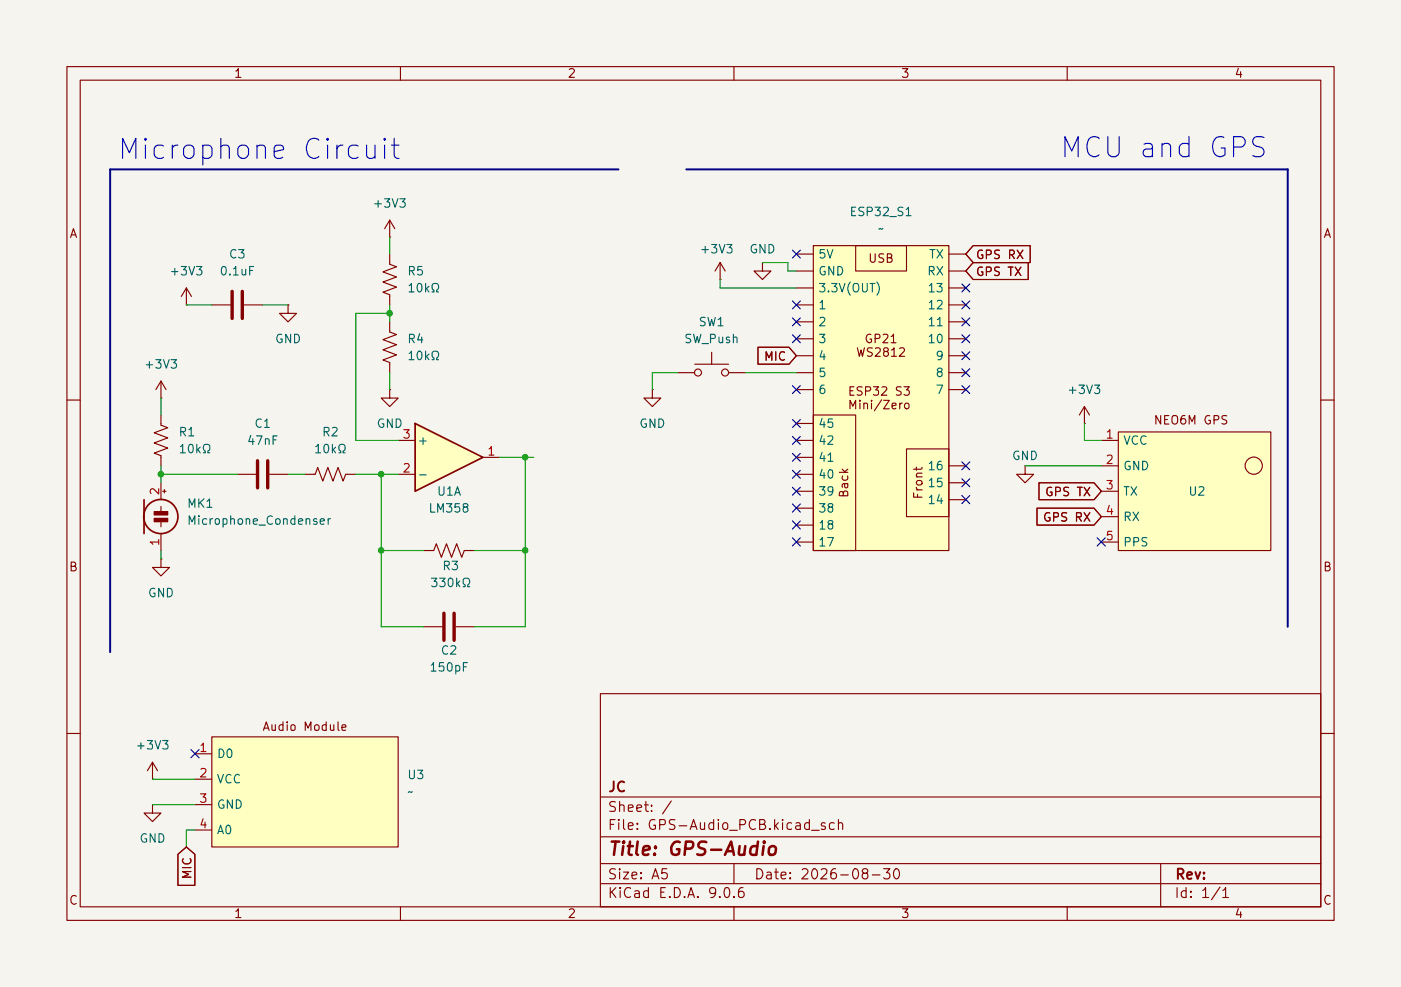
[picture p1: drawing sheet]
(kicad_sch
 (version 20250114)
 (generator "eeschema")
 (generator_version "9.0")
 (paper "A5")
 (title_block
  (title "GPS-Audio")
  (date "2026-08-30")
  (company "JC"))
 (lib_symbols
  (symbol "Amplifier_Operational:LM358"
   (pin_names
    (offset 0.127)) (exclude_from_sim no) (in_bom yes) (on_board yes)
   (property "Reference" "U" (at 0 5.08 0) (effects (font (size 1.27 1.27)) (justify left)))
   (property "Value" "LM358" (at 0 -5.08 0) (effects (font (size 1.27 1.27)) (justify left)))
   (property "Footprint" "" (at 0 0 0) (effects (font (size 1.27 1.27)) (hide yes)))
   (property "Datasheet" "http://www.ti.com/lit/ds/symlink/lm2904-n.pdf" (at 0 0 0) (effects (font (size 1.27 1.27)) (hide yes)))
   (property "Description" "Low-Power, Dual Operational Amplifiers, DIP-8/SOIC-8/TO-99-8" (at 0 0 0) (effects (font (size 1.27 1.27)) (hide yes)))
   (property "ki_locked" "" (at 0 0 0) (effects (font (size 1.27 1.27))))
   (symbol "LM358_1_1"
    (polyline (pts (xy -5.08 5.08) (xy 5.08 0) (xy -5.08 -5.08) (xy -5.08 5.08)) (stroke (width 0.254) (type default)) (fill (type background)))
    (pin input line (at -7.62 2.54 0) (length 2.54) (name "+" (effects (font (size 1.27 1.27)))) (number "3" (effects (font (size 1.27 1.27)))))
    (pin input line (at -7.62 -2.54 0) (length 2.54) (name "-" (effects (font (size 1.27 1.27)))) (number "2" (effects (font (size 1.27 1.27)))))
    (pin output line (at 7.62 0 180) (length 2.54) (name "~" (effects (font (size 1.27 1.27)))) (number "1" (effects (font (size 1.27 1.27))))))
   (symbol "LM358_2_1"
    (polyline (pts (xy -5.08 5.08) (xy 5.08 0) (xy -5.08 -5.08) (xy -5.08 5.08)) (stroke (width 0.254) (type default)) (fill (type background)))
    (pin input line (at -7.62 2.54 0) (length 2.54) (name "+" (effects (font (size 1.27 1.27)))) (number "5" (effects (font (size 1.27 1.27)))))
    (pin input line (at -7.62 -2.54 0) (length 2.54) (name "-" (effects (font (size 1.27 1.27)))) (number "6" (effects (font (size 1.27 1.27)))))
    (pin output line (at 7.62 0 180) (length 2.54) (name "~" (effects (font (size 1.27 1.27)))) (number "7" (effects (font (size 1.27 1.27))))))
   (symbol "LM358_3_1"
    (pin power_in line (at -2.54 7.62 270) (length 3.81) (name "V+" (effects (font (size 1.27 1.27)))) (number "8" (effects (font (size 1.27 1.27)))))
    (pin power_in line (at -2.54 -7.62 90) (length 3.81) (name "V-" (effects (font (size 1.27 1.27)))) (number "4" (effects (font (size 1.27 1.27))))))
   (embedded_fonts no))
  (symbol "Audio Module:Voice_Sensor_Module" (exclude_from_sim no) (in_bom yes) (on_board yes)
   (property "Reference" "U" (at 13.716 -8.128 0) (effects (font (size 1.27 1.27))))
   (property "Value" "" (at 0 0 0) (effects (font (size 1.27 1.27))))
   (property "Footprint" "" (at 0 0 0) (effects (font (size 1.27 1.27)) (hide yes)))
   (property "Datasheet" "" (at 0 0 0) (effects (font (size 1.27 1.27)) (hide yes)))
   (property "Description" "" (at 0 0 0) (effects (font (size 1.27 1.27)) (hide yes)))
   (symbol "Voice_Sensor_Module_0_1"
    (rectangle (start 0 0) (end 27.94 -16.51) (stroke (width 0) (type default)) (fill (type background))))
   (symbol "Voice_Sensor_Module_1_1"
    (text "Audio Module" (at 13.97 1.524 0) (effects (font (size 1.27 1.27))))
    (pin bidirectional line (at -2.54 -2.54 0) (length 2.54) (name "D0" (effects (font (size 1.27 1.27)))) (number "1" (effects (font (size 1.27 1.27)))))
    (pin power_in line (at -2.54 -6.35 0) (length 2.54) (name "VCC" (effects (font (size 1.27 1.27)))) (number "2" (effects (font (size 1.27 1.27)))))
    (pin power_in line (at -2.54 -10.16 0) (length 2.54) (name "GND" (effects (font (size 1.27 1.27)))) (number "3" (effects (font (size 1.27 1.27)))))
    (pin bidirectional line (at -2.54 -13.97 0) (length 2.54) (name "A0" (effects (font (size 1.27 1.27)))) (number "4" (effects (font (size 1.27 1.27))))))
   (embedded_fonts no))
  (symbol "Device:C"
   (pin_numbers (hide yes))
   (pin_names
    (offset 0.254)) (exclude_from_sim no) (in_bom yes) (on_board yes)
   (property "Reference" "C" (at 0.635 2.54 0) (effects (font (size 1.27 1.27)) (justify left)))
   (property "Value" "C" (at 0.635 -2.54 0) (effects (font (size 1.27 1.27)) (justify left)))
   (property "Footprint" "" (at 0.9652 -3.81 0) (effects (font (size 1.27 1.27)) (hide yes)))
   (property "Datasheet" "~" (at 0 0 0) (effects (font (size 1.27 1.27)) (hide yes)))
   (property "Description" "Unpolarized capacitor" (at 0 0 0) (effects (font (size 1.27 1.27)) (hide yes)))
   (symbol "C_0_1"
    (polyline (pts (xy -2.032 0.762) (xy 2.032 0.762)) (stroke (width 0.508) (type default)) (fill (type none)))
    (polyline (pts (xy -2.032 -0.762) (xy 2.032 -0.762)) (stroke (width 0.508) (type default)) (fill (type none))))
   (symbol "C_1_1"
    (pin passive line (at 0 3.81 270) (length 2.794) (name "~" (effects (font (size 1.27 1.27)))) (number "1" (effects (font (size 1.27 1.27)))))
    (pin passive line (at 0 -3.81 90) (length 2.794) (name "~" (effects (font (size 1.27 1.27)))) (number "2" (effects (font (size 1.27 1.27))))))
   (embedded_fonts no))
  (symbol "Device:Microphone_Condenser"
   (pin_names
    (offset 0.0254) (hide yes)) (exclude_from_sim no) (in_bom yes) (on_board yes)
   (property "Reference" "MK" (at -3.302 1.27 0) (effects (font (size 1.27 1.27)) (justify right)))
   (property "Value" "Microphone_Condenser" (at -3.302 -0.635 0) (effects (font (size 1.27 1.27)) (justify right)))
   (property "Footprint" "" (at 0 2.54 90) (effects (font (size 1.27 1.27)) (hide yes)))
   (property "Datasheet" "~" (at 0 2.54 90) (effects (font (size 1.27 1.27)) (hide yes)))
   (property "Description" "Condenser microphone" (at 0 0 0) (effects (font (size 1.27 1.27)) (hide yes)))
   (symbol "Microphone_Condenser_0_1"
    (polyline (pts (xy -2.54 2.54) (xy -2.54 -2.54)) (stroke (width 0.254) (type default)) (fill (type none)))
    (polyline (pts (xy 0 0.762) (xy 0 1.524)) (stroke (width 0) (type default)) (fill (type none)))
    (circle (center 0 0) (radius 2.54) (stroke (width 0.254) (type default)) (fill (type none)))
    (polyline (pts (xy 0 -0.762) (xy 0 -1.524)) (stroke (width 0) (type default)) (fill (type none)))
    (polyline (pts (xy 0.254 3.81) (xy 0.762 3.81)) (stroke (width 0) (type default)) (fill (type none)))
    (polyline (pts (xy 0.508 4.064) (xy 0.508 3.556)) (stroke (width 0) (type default)) (fill (type none)))
    (rectangle (start 1.016 0.762) (end -1.016 0.254) (stroke (width 0) (type default)) (fill (type outline)))
    (rectangle (start 1.016 -0.254) (end -1.016 -0.762) (stroke (width 0) (type default)) (fill (type outline))))
   (symbol "Microphone_Condenser_1_1"
    (pin passive line (at 0 5.08 270) (length 2.54) (name "+" (effects (font (size 1.27 1.27)))) (number "2" (effects (font (size 1.27 1.27)))))
    (pin passive line (at 0 -5.08 90) (length 2.54) (name "-" (effects (font (size 1.27 1.27)))) (number "1" (effects (font (size 1.27 1.27))))))
   (embedded_fonts no))
  (symbol "Device:R_US"
   (pin_numbers (hide yes))
   (pin_names
    (offset 0)) (exclude_from_sim no) (in_bom yes) (on_board yes)
   (property "Reference" "R" (at 2.54 0 90) (effects (font (size 1.27 1.27))))
   (property "Value" "R_US" (at -2.54 0 90) (effects (font (size 1.27 1.27))))
   (property "Footprint" "" (at 1.016 -0.254 90) (effects (font (size 1.27 1.27)) (hide yes)))
   (property "Datasheet" "~" (at 0 0 0) (effects (font (size 1.27 1.27)) (hide yes)))
   (property "Description" "Resistor, US symbol" (at 0 0 0) (effects (font (size 1.27 1.27)) (hide yes)))
   (symbol "R_US_0_1"
    (polyline (pts (xy 0 2.286) (xy 0 2.54)) (stroke (width 0) (type default)) (fill (type none)))
    (polyline (pts (xy 0 2.286) (xy 1.016 1.905) (xy 0 1.524) (xy -1.016 1.143) (xy 0 0.762)) (stroke (width 0) (type default)) (fill (type none)))
    (polyline (pts (xy 0 0.762) (xy 1.016 0.381) (xy 0 0) (xy -1.016 -0.381) (xy 0 -0.762)) (stroke (width 0) (type default)) (fill (type none)))
    (polyline (pts (xy 0 -0.762) (xy 1.016 -1.143) (xy 0 -1.524) (xy -1.016 -1.905) (xy 0 -2.286)) (stroke (width 0) (type default)) (fill (type none)))
    (polyline (pts (xy 0 -2.286) (xy 0 -2.54)) (stroke (width 0) (type default)) (fill (type none))))
   (symbol "R_US_1_1"
    (pin passive line (at 0 3.81 270) (length 1.27) (name "~" (effects (font (size 1.27 1.27)))) (number "1" (effects (font (size 1.27 1.27)))))
    (pin passive line (at 0 -3.81 90) (length 1.27) (name "~" (effects (font (size 1.27 1.27)))) (number "2" (effects (font (size 1.27 1.27))))))
   (embedded_fonts no))
  (symbol "NEO6M GPS:NEO6M_GPS" (exclude_from_sim no) (in_bom yes) (on_board yes)
   (property "Reference" "U" (at 11.43 -8.636 0) (effects (font (size 1.27 1.27))))
   (property "Value" "" (at 0 0 0) (effects (font (size 1.27 1.27))))
   (property "Footprint" "" (at 0 0 0) (effects (font (size 1.27 1.27)) (hide yes)))
   (property "Datasheet" "" (at 0 0 0) (effects (font (size 1.27 1.27)) (hide yes)))
   (property "Description" "" (at 0 0 0) (effects (font (size 1.27 1.27)) (hide yes)))
   (symbol "NEO6M_GPS_0_1"
    (rectangle (start 0 0) (end 22.86 -17.78) (stroke (width 0) (type default)) (fill (type background)))
    (circle (center 20.32 -5.08) (radius 1.27) (stroke (width 0) (type default)) (fill (type none))))
   (symbol "NEO6M_GPS_1_1"
    (text "NEO6M GPS" (at 10.922 1.778 0) (effects (font (size 1.27 1.27))))
    (pin power_in line (at -2.54 -1.27 0) (length 2.54) (name "VCC" (effects (font (size 1.27 1.27)))) (number "1" (effects (font (size 1.27 1.27)))))
    (pin power_in line (at -2.54 -5.08 0) (length 2.54) (name "GND" (effects (font (size 1.27 1.27)))) (number "2" (effects (font (size 1.27 1.27)))))
    (pin bidirectional line (at -2.54 -8.89 0) (length 2.54) (name "TX" (effects (font (size 1.27 1.27)))) (number "3" (effects (font (size 1.27 1.27)))))
    (pin bidirectional line (at -2.54 -12.7 0) (length 2.54) (name "RX" (effects (font (size 1.27 1.27)))) (number "4" (effects (font (size 1.27 1.27)))))
    (pin bidirectional line (at -2.54 -16.51 0) (length 2.54) (name "PPS" (effects (font (size 1.27 1.27)))) (number "5" (effects (font (size 1.27 1.27))))))
   (embedded_fonts no))
  (symbol "Switch:SW_Push"
   (pin_numbers (hide yes))
   (pin_names
    (offset 1.016) (hide yes)) (exclude_from_sim no) (in_bom yes) (on_board yes)
   (property "Reference" "SW" (at 1.27 2.54 0) (effects (font (size 1.27 1.27)) (justify left)))
   (property "Value" "SW_Push" (at 0 -1.524 0) (effects (font (size 1.27 1.27))))
   (property "Footprint" "" (at 0 5.08 0) (effects (font (size 1.27 1.27)) (hide yes)))
   (property "Datasheet" "~" (at 0 5.08 0) (effects (font (size 1.27 1.27)) (hide yes)))
   (property "Description" "Push button switch, generic, two pins" (at 0 0 0) (effects (font (size 1.27 1.27)) (hide yes)))
   (symbol "SW_Push_0_1"
    (circle (center -2.032 0) (radius 0.508) (stroke (width 0) (type default)) (fill (type none)))
    (polyline (pts (xy 0 1.27) (xy 0 3.048)) (stroke (width 0) (type default)) (fill (type none)))
    (circle (center 2.032 0) (radius 0.508) (stroke (width 0) (type default)) (fill (type none)))
    (polyline (pts (xy 2.54 1.27) (xy -2.54 1.27)) (stroke (width 0) (type default)) (fill (type none)))
    (pin passive line (at -5.08 0 0) (length 2.54) (name "1" (effects (font (size 1.27 1.27)))) (number "1" (effects (font (size 1.27 1.27)))))
    (pin passive line (at 5.08 0 180) (length 2.54) (name "2" (effects (font (size 1.27 1.27)))) (number "2" (effects (font (size 1.27 1.27))))))
   (embedded_fonts no))
  (symbol "power:+3V3"
   (power)
   (pin_numbers (hide yes))
   (pin_names
    (offset 0) (hide yes)) (exclude_from_sim no) (in_bom yes) (on_board yes)
   (property "Reference" "#PWR" (at 0 -3.81 0) (effects (font (size 1.27 1.27)) (hide yes)))
   (property "Value" "+3V3" (at 0 3.556 0) (effects (font (size 1.27 1.27))))
   (property "Footprint" "" (at 0 0 0) (effects (font (size 1.27 1.27)) (hide yes)))
   (property "Datasheet" "" (at 0 0 0) (effects (font (size 1.27 1.27)) (hide yes)))
   (property "Description" "Power symbol creates a global label with name \"+3V3\"" (at 0 0 0) (effects (font (size 1.27 1.27)) (hide yes)))
   (symbol "+3V3_0_1"
    (polyline (pts (xy -0.762 1.27) (xy 0 2.54)) (stroke (width 0) (type default)) (fill (type none)))
    (polyline (pts (xy 0 2.54) (xy 0.762 1.27)) (stroke (width 0) (type default)) (fill (type none)))
    (polyline (pts (xy 0 0) (xy 0 2.54)) (stroke (width 0) (type default)) (fill (type none))))
   (symbol "+3V3_1_1"
    (pin power_in line (at 0 0 90) (length 0) (name "~" (effects (font (size 1.27 1.27)))) (number "1" (effects (font (size 1.27 1.27))))))
   (embedded_fonts no))
  (symbol "power:GND"
   (power)
   (pin_numbers (hide yes))
   (pin_names
    (offset 0) (hide yes)) (exclude_from_sim no) (in_bom yes) (on_board yes)
   (property "Reference" "#PWR" (at 0 -6.35 0) (effects (font (size 1.27 1.27)) (hide yes)))
   (property "Value" "GND" (at 0 -3.81 0) (effects (font (size 1.27 1.27))))
   (property "Footprint" "" (at 0 0 0) (effects (font (size 1.27 1.27)) (hide yes)))
   (property "Datasheet" "" (at 0 0 0) (effects (font (size 1.27 1.27)) (hide yes)))
   (property "Description" "Power symbol creates a global label with name \"GND\" , ground" (at 0 0 0) (effects (font (size 1.27 1.27)) (hide yes)))
   (symbol "GND_0_1"
    (polyline (pts (xy 0 0) (xy 0 -1.27) (xy 1.27 -1.27) (xy 0 -2.54) (xy -1.27 -1.27) (xy 0 -1.27)) (stroke (width 0) (type default)) (fill (type none))))
   (symbol "GND_1_1"
    (pin power_in line (at 0 0 270) (length 0) (name "~" (effects (font (size 1.27 1.27)))) (number "1" (effects (font (size 1.27 1.27))))))
   (embedded_fonts no))
  (symbol "waveshare_esp32_s3_mini_zero:Waveshare_ESP32_S3_Mini_Zero" (exclude_from_sim no) (in_bom yes) (on_board yes)
   (property "Reference" "ESP32_S3" (at 0 24.13 0) (effects (font (size 1.27 1.27))))
   (property "Value" "" (at -78.74 0 0) (effects (font (size 1.27 1.27))))
   (property "Footprint" "" (at -78.74 0 0) (effects (font (size 1.27 1.27)) (hide yes)))
   (property "Datasheet" "" (at -78.74 0 0) (effects (font (size 1.27 1.27)) (hide yes)))
   (property "Description" "" (at -78.74 0 0) (effects (font (size 1.27 1.27)) (hide yes)))
   (symbol "Waveshare_ESP32_S3_Mini_Zero_1_1"
    (rectangle (start -10.16 22.86) (end 10.16 -22.86) (stroke (width 0) (type default)) (fill (type background)))
    (text "ESP32 S3\nMini/Zero" (at -0.254 0 0) (effects (font (size 1.27 1.27))))
    (text "GP21\nWS2812" (at 0 7.874 0) (effects (font (size 1.27 1.27))))
    (text_box "Back" (at -10.16 -2.54 90) (size 6.35 -20.32)
    (margins 1.016 1.016 1.016 1.016) (stroke (width 0) (type default)) (fill (type none)) (effects (font (size 1.27 1.27)) (justify bottom)))
    (text_box "USB" (at -3.81 22.86 0) (size 7.62 -3.81)
    (margins 1.016 1.016 1.016 1.016) (stroke (width 0) (type default)) (fill (type none)) (effects (font (size 1.27 1.27))))
    (text_box "Front" (at 3.81 -7.62 90) (size 6.35 -10.16)
    (margins 1.016 1.016 1.016 1.016) (stroke (width 0) (type default)) (fill (type none)) (effects (font (size 1.27 1.27)) (justify top)))
    (pin power_in line (at -12.7 21.59 0) (length 2.54) (name "5V" (effects (font (size 1.27 1.27)))) (number "" (effects (font (size 1.27 1.27)))))
    (pin power_in line (at -12.7 19.05 0) (length 2.54) (name "GND" (effects (font (size 1.27 1.27)))) (number "" (effects (font (size 1.27 1.27)))))
    (pin power_out line (at -12.7 16.51 0) (length 2.54) (name "3.3V(OUT)" (effects (font (size 1.27 1.27)))) (number "" (effects (font (size 1.27 1.27)))))
    (pin bidirectional line (at -12.7 13.97 0) (length 2.54) (name "1" (effects (font (size 1.27 1.27)))) (number "" (effects (font (size 1.27 1.27)))))
    (pin bidirectional line (at -12.7 11.43 0) (length 2.54) (name "2" (effects (font (size 1.27 1.27)))) (number "" (effects (font (size 1.27 1.27)))))
    (pin bidirectional line (at -12.7 8.89 0) (length 2.54) (name "3" (effects (font (size 1.27 1.27)))) (number "" (effects (font (size 1.27 1.27)))))
    (pin bidirectional line (at -12.7 6.35 0) (length 2.54) (name "4" (effects (font (size 1.27 1.27)))) (number "" (effects (font (size 1.27 1.27)))))
    (pin bidirectional line (at -12.7 3.81 0) (length 2.54) (name "5" (effects (font (size 1.27 1.27)))) (number "" (effects (font (size 1.27 1.27)))))
    (pin bidirectional line (at -12.7 1.27 0) (length 2.54) (name "6" (effects (font (size 1.27 1.27)))) (number "" (effects (font (size 1.27 1.27)))))
    (pin bidirectional line (at -12.7 -3.81 0) (length 2.54) (name "45" (effects (font (size 1.27 1.27)))) (number "" (effects (font (size 1.27 1.27)))))
    (pin bidirectional line (at -12.7 -6.35 0) (length 2.54) (name "42" (effects (font (size 1.27 1.27)))) (number "" (effects (font (size 1.27 1.27)))))
    (pin bidirectional line (at -12.7 -8.89 0) (length 2.54) (name "41" (effects (font (size 1.27 1.27)))) (number "" (effects (font (size 1.27 1.27)))))
    (pin bidirectional line (at -12.7 -11.43 0) (length 2.54) (name "40" (effects (font (size 1.27 1.27)))) (number "" (effects (font (size 1.27 1.27)))))
    (pin bidirectional line (at -12.7 -13.97 0) (length 2.54) (name "39" (effects (font (size 1.27 1.27)))) (number "" (effects (font (size 1.27 1.27)))))
    (pin bidirectional line (at -12.7 -16.51 0) (length 2.54) (name "38" (effects (font (size 1.27 1.27)))) (number "" (effects (font (size 1.27 1.27)))))
    (pin bidirectional line (at -12.7 -19.05 0) (length 2.54) (name "18" (effects (font (size 1.27 1.27)))) (number "" (effects (font (size 1.27 1.27)))))
    (pin bidirectional line (at -12.7 -21.59 0) (length 2.54) (name "17" (effects (font (size 1.27 1.27)))) (number "" (effects (font (size 1.27 1.27)))))
    (pin output line (at 12.7 21.59 180) (length 2.54) (name "TX" (effects (font (size 1.27 1.27)))) (number "" (effects (font (size 1.27 1.27)))))
    (pin input line (at 12.7 19.05 180) (length 2.54) (name "RX" (effects (font (size 1.27 1.27)))) (number "" (effects (font (size 1.27 1.27)))))
    (pin bidirectional line (at 12.7 16.51 180) (length 2.54) (name "13" (effects (font (size 1.27 1.27)))) (number "" (effects (font (size 1.27 1.27)))))
    (pin bidirectional line (at 12.7 13.97 180) (length 2.54) (name "12" (effects (font (size 1.27 1.27)))) (number "" (effects (font (size 1.27 1.27)))))
    (pin bidirectional line (at 12.7 11.43 180) (length 2.54) (name "11" (effects (font (size 1.27 1.27)))) (number "" (effects (font (size 1.27 1.27)))))
    (pin bidirectional line (at 12.7 8.89 180) (length 2.54) (name "10" (effects (font (size 1.27 1.27)))) (number "" (effects (font (size 1.27 1.27)))))
    (pin bidirectional line (at 12.7 6.35 180) (length 2.54) (name "9" (effects (font (size 1.27 1.27)))) (number "" (effects (font (size 1.27 1.27)))))
    (pin bidirectional line (at 12.7 3.81 180) (length 2.54) (name "8" (effects (font (size 1.27 1.27)))) (number "" (effects (font (size 1.27 1.27)))))
    (pin bidirectional line (at 12.7 1.27 180) (length 2.54) (name "7" (effects (font (size 1.27 1.27)))) (number "" (effects (font (size 1.27 1.27)))))
    (pin bidirectional line (at 12.7 -10.16 180) (length 2.54) (name "16" (effects (font (size 1.27 1.27)))) (number "" (effects (font (size 1.27 1.27)))))
    (pin bidirectional line (at 12.7 -12.7 180) (length 2.54) (name "15" (effects (font (size 1.27 1.27)))) (number "" (effects (font (size 1.27 1.27)))))
    (pin bidirectional line (at 12.7 -15.24 180) (length 2.54) (name "14" (effects (font (size 1.27 1.27)))) (number "" (effects (font (size 1.27 1.27))))))
   (embedded_fonts no)))
 (text "Microphone Circuit"
  (exclude_from_sim no)
  (at 38.862 22.606 0)
  (effects (font (size 3 3))))
 (text "MCU and GPS"
  (exclude_from_sim no)
  (at 174.498 22.352 0)
  (effects (font (size 3 3))))
 (junction
  (at 78.74 82.55)
  (diameter 0)
  (color 0 0 0 0))
 (junction
  (at 24.13 71.12)
  (diameter 0)
  (color 0 0 0 0))
 (junction
  (at 78.74 68.58)
  (diameter 0)
  (color 0 0 0 0))
 (junction
  (at 58.42 46.99)
  (diameter 0)
  (color 0 0 0 0))
 (junction
  (at 57.15 82.55)
  (diameter 0)
  (color 0 0 0 0))
 (junction
  (at 57.15 71.12)
  (diameter 0)
  (color 0 0 0 0))
 (no_connect
  (at 144.78 45.72))
 (no_connect
  (at 119.38 38.1))
 (no_connect
  (at 119.38 81.28))
 (no_connect
  (at 165.1 81.28))
 (no_connect
  (at 144.78 48.26))
 (no_connect
  (at 119.38 45.72))
 (no_connect
  (at 119.38 50.8))
 (no_connect
  (at 144.78 50.8))
 (no_connect
  (at 144.78 43.18))
 (no_connect
  (at 144.78 53.34))
 (no_connect
  (at 119.38 73.66))
 (no_connect
  (at 144.78 55.88))
 (no_connect
  (at 119.38 63.5))
 (no_connect
  (at 119.38 71.12))
 (no_connect
  (at 144.78 69.85))
 (no_connect
  (at 119.38 58.42))
 (no_connect
  (at 144.78 58.42))
 (no_connect
  (at 119.38 66.04))
 (no_connect
  (at 144.78 72.39))
 (no_connect
  (at 29.21 113.03))
 (no_connect
  (at 119.38 76.2))
 (no_connect
  (at 119.38 48.26))
 (no_connect
  (at 119.38 68.58))
 (no_connect
  (at 119.38 78.74))
 (no_connect
  (at 144.78 74.93))
 (wire
  (pts (xy 153.67 69.85) (xy 165.1 69.85))
  (stroke (width 0) (type default)))
 (wire
  (pts (xy 57.15 71.12) (xy 59.69 71.12))
  (stroke (width 0) (type default)))
 (wire
  (pts (xy 107.95 41.91) (xy 107.95 43.18))
  (stroke (width 0) (type default)))
 (wire
  (pts (xy 53.34 66.04) (xy 53.34 46.99))
  (stroke (width 0) (type default)))
 (wire
  (pts (xy 53.34 46.99) (xy 58.42 46.99))
  (stroke (width 0) (type default)))
 (wire
  (pts (xy 27.94 124.46) (xy 27.94 127))
  (stroke (width 0) (type default)))
 (wire
  (pts (xy 58.42 46.99) (xy 58.42 48.26))
  (stroke (width 0) (type default)))
 (bus
  (pts (xy 102.87 25.4) (xy 193.04 25.4))
  (stroke (width 0) (type default)))
 (wire
  (pts (xy 24.13 71.12) (xy 35.56 71.12))
  (stroke (width 0) (type default)))
 (wire
  (pts (xy 63.5 93.98) (xy 57.15 93.98))
  (stroke (width 0) (type default)))
 (bus
  (pts (xy 16.51 25.4) (xy 92.71 25.4))
  (stroke (width 0) (type default)))
 (wire
  (pts (xy 97.79 55.88) (xy 97.79 58.42))
  (stroke (width 0) (type default)))
 (wire
  (pts (xy 118.11 39.37) (xy 118.11 40.64))
  (stroke (width 0) (type default)))
 (wire
  (pts (xy 57.15 82.55) (xy 63.5 82.55))
  (stroke (width 0) (type default)))
 (wire
  (pts (xy 24.13 71.12) (xy 24.13 72.39))
  (stroke (width 0) (type default)))
 (wire
  (pts (xy 24.13 83.82) (xy 24.13 82.55))
  (stroke (width 0) (type default)))
 (wire
  (pts (xy 58.42 35.56) (xy 58.42 38.1))
  (stroke (width 0) (type default)))
 (wire
  (pts (xy 22.86 116.84) (xy 29.21 116.84))
  (stroke (width 0) (type default)))
 (wire
  (pts (xy 27.94 45.72) (xy 31.75 45.72))
  (stroke (width 0) (type default)))
 (wire
  (pts (xy 45.72 71.12) (xy 43.18 71.12))
  (stroke (width 0) (type default)))
 (wire
  (pts (xy 57.15 82.55) (xy 57.15 71.12))
  (stroke (width 0) (type default)))
 (wire
  (pts (xy 107.95 43.18) (xy 119.38 43.18))
  (stroke (width 0) (type default)))
 (wire
  (pts (xy 59.69 66.04) (xy 53.34 66.04))
  (stroke (width 0) (type default)))
 (wire
  (pts (xy 78.74 93.98) (xy 78.74 82.55))
  (stroke (width 0) (type default)))
 (wire
  (pts (xy 114.3 39.37) (xy 118.11 39.37))
  (stroke (width 0) (type default)))
 (wire
  (pts (xy 101.6 55.88) (xy 97.79 55.88))
  (stroke (width 0) (type default)))
 (wire
  (pts (xy 24.13 59.69) (xy 24.13 62.23))
  (stroke (width 0) (type default)))
 (wire
  (pts (xy 162.56 66.04) (xy 165.1 66.04))
  (stroke (width 0) (type default)))
 (wire
  (pts (xy 53.34 71.12) (xy 57.15 71.12))
  (stroke (width 0) (type default)))
 (wire
  (pts (xy 24.13 69.85) (xy 24.13 71.12))
  (stroke (width 0) (type default)))
 (bus
  (pts (xy 193.04 93.98) (xy 193.04 25.4))
  (stroke (width 0) (type default)))
 (bus
  (pts (xy 16.51 97.79) (xy 16.51 25.4))
  (stroke (width 0) (type default)))
 (wire
  (pts (xy 57.15 93.98) (xy 57.15 82.55))
  (stroke (width 0) (type default)))
 (wire
  (pts (xy 29.21 124.46) (xy 27.94 124.46))
  (stroke (width 0) (type default)))
 (wire
  (pts (xy 39.37 45.72) (xy 43.18 45.72))
  (stroke (width 0) (type default)))
 (wire
  (pts (xy 22.86 120.65) (xy 29.21 120.65))
  (stroke (width 0) (type default)))
 (wire
  (pts (xy 118.11 40.64) (xy 119.38 40.64))
  (stroke (width 0) (type default)))
 (wire
  (pts (xy 71.12 93.98) (xy 78.74 93.98))
  (stroke (width 0) (type default)))
 (wire
  (pts (xy 71.12 82.55) (xy 78.74 82.55))
  (stroke (width 0) (type default)))
 (wire
  (pts (xy 78.74 68.58) (xy 74.93 68.58))
  (stroke (width 0) (type default)))
 (wire
  (pts (xy 111.76 55.88) (xy 119.38 55.88))
  (stroke (width 0) (type default)))
 (wire
  (pts (xy 78.74 82.55) (xy 78.74 68.58))
  (stroke (width 0) (type default)))
 (wire
  (pts (xy 162.56 63.5) (xy 162.56 66.04))
  (stroke (width 0) (type default)))
 (wire
  (pts (xy 58.42 45.72) (xy 58.42 46.99))
  (stroke (width 0) (type default)))
 (wire
  (pts (xy 78.74 68.58) (xy 80.01 68.58))
  (stroke (width 0) (type default)))
 (wire
  (pts (xy 58.42 55.88) (xy 58.42 58.42))
  (stroke (width 0) (type default)))
 (global_label "GPS RX"
  (shape input)
  (at 165.1 77.47 180)
  (fields_autoplaced yes)
  (effects (font (size 1.27 1.27)) (justify right))
  (property "Intersheetrefs" "${INTERSHEET_REFS}" (at 154.9182 77.47 0) (effects (font (size 1.27 1.27)) (justify right) (hide yes))))
 (global_label "MIC"
  (shape input)
  (at 27.94 127 270)
  (fields_autoplaced yes)
  (effects (font (size 1.27 1.27)) (justify right))
  (property "Intersheetrefs" "${INTERSHEET_REFS}" (at 27.94 133.3114 90) (effects (font (size 1.27 1.27)) (justify right) (hide yes))))
 (global_label "GPS TX"
  (shape input)
  (at 144.78 40.64 0)
  (fields_autoplaced yes)
  (effects (font (size 1.27 1.27)) (justify left))
  (property "Intersheetrefs" "${INTERSHEET_REFS}" (at 154.6594 40.64 0) (effects (font (size 1.27 1.27)) (justify left) (hide yes))))
 (global_label "GPS RX"
  (shape input)
  (at 144.78 38.1 0)
  (fields_autoplaced yes)
  (effects (font (size 1.27 1.27)) (justify left))
  (property "Intersheetrefs" "${INTERSHEET_REFS}" (at 154.9618 38.1 0) (effects (font (size 1.27 1.27)) (justify left) (hide yes))))
 (global_label "MIC"
  (shape input)
  (at 119.38 53.34 180)
  (fields_autoplaced yes)
  (effects (font (size 1.27 1.27)) (justify right))
  (property "Intersheetrefs" "${INTERSHEET_REFS}" (at 113.0686 53.34 0) (effects (font (size 1.27 1.27)) (justify right) (hide yes))))
 (global_label "GPS TX"
  (shape input)
  (at 165.1 73.66 180)
  (fields_autoplaced yes)
  (effects (font (size 1.27 1.27)) (justify right))
  (property "Intersheetrefs" "${INTERSHEET_REFS}" (at 155.2206 73.66 0) (effects (font (size 1.27 1.27)) (justify right) (hide yes))))
 (symbol
  (lib_id "Audio Module:Voice_Sensor_Module")
  (at 31.75 110.49 0)
  (unit 1)
  (exclude_from_sim no)
  (in_bom yes)
  (on_board yes)
  (dnp no)
  (fields_autoplaced yes)
  (property "Reference" "U3" (at 60.96 116.2021 0) (effects (font (size 1.27 1.27)) (justify left)))
  (property "Value" "~" (at 60.96 118.7421 0) (effects (font (size 1.27 1.27)) (justify left)))
  (property "Footprint" "Connector_JST:JST_EH_B4B-EH-A_1x04_P2.50mm_Vertical" (at 31.75 110.49 0) (effects (font (size 1.27 1.27)) (hide yes)))
  (property "Datasheet" "" (at 31.75 110.49 0) (effects (font (size 1.27 1.27)) (hide yes)))
  (property "Description" "" (at 31.75 110.49 0) (effects (font (size 1.27 1.27)) (hide yes)))
  (pin "2")
  (pin "3")
  (pin "4")
  (pin "1"))
 (symbol
  (lib_id "power:+3V3")
  (at 162.56 63.5 0)
  (unit 1)
  (exclude_from_sim no)
  (in_bom yes)
  (on_board yes)
  (dnp no)
  (fields_autoplaced yes)
  (property "Reference" "#PWR09" (at 162.56 67.31 0) (effects (font (size 1.27 1.27)) (hide yes)))
  (property "Value" "+3V3" (at 162.56 58.42 0) (effects (font (size 1.27 1.27))))
  (property "Footprint" "" (at 162.56 63.5 0) (effects (font (size 1.27 1.27)) (hide yes)))
  (property "Datasheet" "" (at 162.56 63.5 0) (effects (font (size 1.27 1.27)) (hide yes)))
  (property "Description" "Power symbol creates a global label with name \"+3V3\"" (at 162.56 63.5 0) (effects (font (size 1.27 1.27)) (hide yes)))
  (pin "1"))
 (symbol
  (lib_id "power:GND")
  (at 43.18 45.72 0)
  (unit 1)
  (exclude_from_sim no)
  (in_bom yes)
  (on_board yes)
  (dnp no)
  (fields_autoplaced yes)
  (property "Reference" "#PWR04" (at 43.18 52.07 0) (effects (font (size 1.27 1.27)) (hide yes)))
  (property "Value" "GND" (at 43.18 50.8 0) (effects (font (size 1.27 1.27))))
  (property "Footprint" "" (at 43.18 45.72 0) (effects (font (size 1.27 1.27)) (hide yes)))
  (property "Datasheet" "" (at 43.18 45.72 0) (effects (font (size 1.27 1.27)) (hide yes)))
  (property "Description" "Power symbol creates a global label with name \"GND\" , ground" (at 43.18 45.72 0) (effects (font (size 1.27 1.27)) (hide yes)))
  (pin "1"))
 (symbol
  (lib_id "power:GND")
  (at 153.67 69.85 0)
  (unit 1)
  (exclude_from_sim no)
  (in_bom yes)
  (on_board yes)
  (dnp no)
  (property "Reference" "#PWR010" (at 153.67 76.2 0) (effects (font (size 1.27 1.27)) (hide yes)))
  (property "Value" "GND" (at 153.67 68.326 0) (effects (font (size 1.27 1.27))))
  (property "Footprint" "" (at 153.67 69.85 0) (effects (font (size 1.27 1.27)) (hide yes)))
  (property "Datasheet" "" (at 153.67 69.85 0) (effects (font (size 1.27 1.27)) (hide yes)))
  (property "Description" "Power symbol creates a global label with name \"GND\" , ground" (at 153.67 69.85 0) (effects (font (size 1.27 1.27)) (hide yes)))
  (pin "1"))
 (symbol
  (lib_id "waveshare_esp32_s3_mini_zero:Waveshare_ESP32_S3_Mini_Zero")
  (at 132.08 59.69 0)
  (unit 1)
  (exclude_from_sim no)
  (in_bom yes)
  (on_board yes)
  (dnp no)
  (fields_autoplaced yes)
  (property "Reference" "ESP32_S1" (at 132.08 31.75 0) (effects (font (size 1.27 1.27))))
  (property "Value" "~" (at 132.08 34.29 0) (effects (font (size 1.27 1.27))))
  (property "Footprint" "ESP32S3 SUPERMINI:ESP32-S3-SuperMini" (at 53.34 59.69 0) (effects (font (size 1.27 1.27)) (hide yes)))
  (property "Datasheet" "" (at 53.34 59.69 0) (effects (font (size 1.27 1.27)) (hide yes)))
  (property "Description" "" (at 53.34 59.69 0) (effects (font (size 1.27 1.27)) (hide yes)))
  (pin "")
  (pin "")
  (pin "")
  (pin "")
  (pin "")
  (pin "")
  (pin "")
  (pin "")
  (pin "")
  (pin "")
  (pin "")
  (pin "")
  (pin "")
  (pin "")
  (pin "")
  (pin "")
  (pin "")
  (pin "")
  (pin "")
  (pin "")
  (pin "")
  (pin "")
  (pin "")
  (pin "")
  (pin "")
  (pin "")
  (pin "")
  (pin "")
  (pin ""))
 (symbol
  (lib_id "power:GND")
  (at 114.3 39.37 0)
  (unit 1)
  (exclude_from_sim no)
  (in_bom yes)
  (on_board yes)
  (dnp no)
  (property "Reference" "#PWR08" (at 114.3 45.72 0) (effects (font (size 1.27 1.27)) (hide yes)))
  (property "Value" "GND" (at 114.3 37.338 0) (effects (font (size 1.27 1.27))))
  (property "Footprint" "" (at 114.3 39.37 0) (effects (font (size 1.27 1.27)) (hide yes)))
  (property "Datasheet" "" (at 114.3 39.37 0) (effects (font (size 1.27 1.27)) (hide yes)))
  (property "Description" "Power symbol creates a global label with name \"GND\" , ground" (at 114.3 39.37 0) (effects (font (size 1.27 1.27)) (hide yes)))
  (pin "1"))
 (symbol
  (lib_id "NEO6M GPS:NEO6M_GPS")
  (at 167.64 64.77 0)
  (unit 1)
  (exclude_from_sim no)
  (in_bom yes)
  (on_board yes)
  (dnp no)
  (property "Reference" "U2" (at 178.054 73.66 0) (effects (font (size 1.27 1.27)) (justify left)))
  (property "Value" "~" (at 177.8 60.452 0) (effects (font (size 1.27 1.27)) (justify left) (hide yes)))
  (property "Footprint" "NEO7_GPS:NEO7" (at 167.64 64.77 0) (effects (font (size 1.27 1.27)) (hide yes)))
  (property "Datasheet" "" (at 167.64 64.77 0) (effects (font (size 1.27 1.27)) (hide yes)))
  (property "Description" "" (at 167.64 64.77 0) (effects (font (size 1.27 1.27)) (hide yes)))
  (pin "2")
  (pin "3")
  (pin "5")
  (pin "4")
  (pin "1"))
 (symbol
  (lib_id "power:GND")
  (at 22.86 120.65 0)
  (unit 1)
  (exclude_from_sim no)
  (in_bom yes)
  (on_board yes)
  (dnp no)
  (fields_autoplaced yes)
  (property "Reference" "#PWR013" (at 22.86 127 0) (effects (font (size 1.27 1.27)) (hide yes)))
  (property "Value" "GND" (at 22.86 125.73 0) (effects (font (size 1.27 1.27))))
  (property "Footprint" "" (at 22.86 120.65 0) (effects (font (size 1.27 1.27)) (hide yes)))
  (property "Datasheet" "" (at 22.86 120.65 0) (effects (font (size 1.27 1.27)) (hide yes)))
  (property "Description" "Power symbol creates a global label with name \"GND\" , ground" (at 22.86 120.65 0) (effects (font (size 1.27 1.27)) (hide yes)))
  (pin "1"))
 (symbol
  (lib_id "Switch:SW_Push")
  (at 106.68 55.88 0)
  (unit 1)
  (exclude_from_sim no)
  (in_bom yes)
  (on_board yes)
  (dnp no)
  (fields_autoplaced yes)
  (property "Reference" "SW1" (at 106.68 48.26 0) (effects (font (size 1.27 1.27))))
  (property "Value" "SW_Push" (at 106.68 50.8 0) (effects (font (size 1.27 1.27))))
  (property "Footprint" "Button_Switch_THT:SW_TH_Tactile_Omron_B3F-100x" (at 106.68 50.8 0) (effects (font (size 1.27 1.27)) (hide yes)))
  (property "Datasheet" "~" (at 106.68 50.8 0) (effects (font (size 1.27 1.27)) (hide yes)))
  (property "Description" "Push button switch, generic, two pins" (at 106.68 55.88 0) (effects (font (size 1.27 1.27)) (hide yes)))
  (pin "1")
  (pin "2"))
 (symbol
  (lib_id "Device:Microphone_Condenser")
  (at 24.13 77.47 0)
  (unit 1)
  (exclude_from_sim no)
  (in_bom yes)
  (on_board yes)
  (dnp no)
  (fields_autoplaced yes)
  (property "Reference" "MK1" (at 27.94 75.5014 0) (effects (font (size 1.27 1.27)) (justify left)))
  (property "Value" "Microphone_Condenser" (at 27.94 78.0414 0) (effects (font (size 1.27 1.27)) (justify left)))
  (property "Footprint" "Sensor_Audio:POM-2244P-C3310-2-R" (at 24.13 74.93 90) (effects (font (size 1.27 1.27)) (hide yes)))
  (property "Datasheet" "~" (at 24.13 74.93 90) (effects (font (size 1.27 1.27)) (hide yes)))
  (property "Description" "Condenser microphone" (at 24.13 77.47 0) (effects (font (size 1.27 1.27)) (hide yes)))
  (pin "2")
  (pin "1"))
 (symbol
  (lib_id "power:+3V3")
  (at 24.13 59.69 0)
  (unit 1)
  (exclude_from_sim no)
  (in_bom yes)
  (on_board yes)
  (dnp no)
  (fields_autoplaced yes)
  (property "Reference" "#PWR02" (at 24.13 63.5 0) (effects (font (size 1.27 1.27)) (hide yes)))
  (property "Value" "+3V3" (at 24.13 54.61 0) (effects (font (size 1.27 1.27))))
  (property "Footprint" "" (at 24.13 59.69 0) (effects (font (size 1.27 1.27)) (hide yes)))
  (property "Datasheet" "" (at 24.13 59.69 0) (effects (font (size 1.27 1.27)) (hide yes)))
  (property "Description" "Power symbol creates a global label with name \"+3V3\"" (at 24.13 59.69 0) (effects (font (size 1.27 1.27)) (hide yes)))
  (pin "1"))
 (symbol
  (lib_id "power:GND")
  (at 58.42 58.42 0)
  (unit 1)
  (exclude_from_sim no)
  (in_bom yes)
  (on_board yes)
  (dnp no)
  (fields_autoplaced yes)
  (property "Reference" "#PWR05" (at 58.42 64.77 0) (effects (font (size 1.27 1.27)) (hide yes)))
  (property "Value" "GND" (at 58.42 63.5 0) (effects (font (size 1.27 1.27))))
  (property "Footprint" "" (at 58.42 58.42 0) (effects (font (size 1.27 1.27)) (hide yes)))
  (property "Datasheet" "" (at 58.42 58.42 0) (effects (font (size 1.27 1.27)) (hide yes)))
  (property "Description" "Power symbol creates a global label with name \"GND\" , ground" (at 58.42 58.42 0) (effects (font (size 1.27 1.27)) (hide yes)))
  (pin "1"))
 (symbol
  (lib_id "power:+3V3")
  (at 107.95 41.91 0)
  (unit 1)
  (exclude_from_sim no)
  (in_bom yes)
  (on_board yes)
  (dnp no)
  (property "Reference" "#PWR011" (at 107.95 45.72 0) (effects (font (size 1.27 1.27)) (hide yes)))
  (property "Value" "+3V3" (at 107.442 37.338 0) (effects (font (size 1.27 1.27))))
  (property "Footprint" "" (at 107.95 41.91 0) (effects (font (size 1.27 1.27)) (hide yes)))
  (property "Datasheet" "" (at 107.95 41.91 0) (effects (font (size 1.27 1.27)) (hide yes)))
  (property "Description" "Power symbol creates a global label with name \"+3V3\"" (at 107.95 41.91 0) (effects (font (size 1.27 1.27)) (hide yes)))
  (pin "1"))
 (symbol
  (lib_id "power:GND")
  (at 97.79 58.42 0)
  (unit 1)
  (exclude_from_sim no)
  (in_bom yes)
  (on_board yes)
  (dnp no)
  (fields_autoplaced yes)
  (property "Reference" "#PWR07" (at 97.79 64.77 0) (effects (font (size 1.27 1.27)) (hide yes)))
  (property "Value" "GND" (at 97.79 63.5 0) (effects (font (size 1.27 1.27))))
  (property "Footprint" "" (at 97.79 58.42 0) (effects (font (size 1.27 1.27)) (hide yes)))
  (property "Datasheet" "" (at 97.79 58.42 0) (effects (font (size 1.27 1.27)) (hide yes)))
  (property "Description" "Power symbol creates a global label with name \"GND\" , ground" (at 97.79 58.42 0) (effects (font (size 1.27 1.27)) (hide yes)))
  (pin "1"))
 (symbol
  (lib_id "Device:R_US")
  (at 24.13 66.04 0)
  (unit 1)
  (exclude_from_sim no)
  (in_bom yes)
  (on_board yes)
  (dnp no)
  (fields_autoplaced yes)
  (property "Reference" "R1" (at 26.67 64.7699 0) (effects (font (size 1.27 1.27)) (justify left)))
  (property "Value" "10kΩ" (at 26.67 67.3099 0) (effects (font (size 1.27 1.27)) (justify left)))
  (property "Footprint" "Resistor_THT:R_Axial_DIN0207_L6.3mm_D2.5mm_P7.62mm_Horizontal" (at 25.146 66.294 90) (effects (font (size 1.27 1.27)) (hide yes)))
  (property "Datasheet" "~" (at 24.13 66.04 0) (effects (font (size 1.27 1.27)) (hide yes)))
  (property "Description" "Resistor, US symbol" (at 24.13 66.04 0) (effects (font (size 1.27 1.27)) (hide yes)))
  (pin "2")
  (pin "1"))
 (symbol
  (lib_id "Amplifier_Operational:LM358")
  (at 67.31 68.58 0)
  (unit 1)
  (exclude_from_sim no)
  (in_bom yes)
  (on_board yes)
  (dnp no)
  (property "Reference" "U1" (at 67.31 73.66 0) (effects (font (size 1.27 1.27))))
  (property "Value" "LM358" (at 67.31 76.2 0) (effects (font (size 1.27 1.27))))
  (property "Footprint" "OP_Amps:LM358" (at 67.31 68.58 0) (effects (font (size 1.27 1.27)) (hide yes)))
  (property "Datasheet" "http://www.ti.com/lit/ds/symlink/lm2904-n.pdf" (at 67.31 68.58 0) (effects (font (size 1.27 1.27)) (hide yes)))
  (property "Description" "Low-Power, Dual Operational Amplifiers, DIP-8/SOIC-8/TO-99-8" (at 67.31 68.58 0) (effects (font (size 1.27 1.27)) (hide yes)))
  (pin "7")
  (pin "5")
  (pin "6")
  (pin "1")
  (pin "4")
  (pin "3")
  (pin "8")
  (pin "2"))
 (symbol
  (lib_id "power:+3V3")
  (at 27.94 45.72 0)
  (unit 1)
  (exclude_from_sim no)
  (in_bom yes)
  (on_board yes)
  (dnp no)
  (fields_autoplaced yes)
  (property "Reference" "#PWR06" (at 27.94 49.53 0) (effects (font (size 1.27 1.27)) (hide yes)))
  (property "Value" "+3V3" (at 27.94 40.64 0) (effects (font (size 1.27 1.27))))
  (property "Footprint" "" (at 27.94 45.72 0) (effects (font (size 1.27 1.27)) (hide yes)))
  (property "Datasheet" "" (at 27.94 45.72 0) (effects (font (size 1.27 1.27)) (hide yes)))
  (property "Description" "Power symbol creates a global label with name \"+3V3\"" (at 27.94 45.72 0) (effects (font (size 1.27 1.27)) (hide yes)))
  (pin "1"))
 (symbol
  (lib_id "Device:R_US")
  (at 67.31 82.55 90)
  (unit 1)
  (exclude_from_sim no)
  (in_bom yes)
  (on_board yes)
  (dnp no)
  (property "Reference" "R3" (at 67.564 84.836 90) (effects (font (size 1.27 1.27))))
  (property "Value" "330kΩ" (at 67.564 87.376 90) (effects (font (size 1.27 1.27))))
  (property "Footprint" "Resistor_THT:R_Axial_DIN0207_L6.3mm_D2.5mm_P7.62mm_Horizontal" (at 67.564 81.534 90) (effects (font (size 1.27 1.27)) (hide yes)))
  (property "Datasheet" "~" (at 67.31 82.55 0) (effects (font (size 1.27 1.27)) (hide yes)))
  (property "Description" "Resistor, US symbol" (at 67.31 82.55 0) (effects (font (size 1.27 1.27)) (hide yes)))
  (pin "2")
  (pin "1"))
 (symbol
  (lib_id "power:+3V3")
  (at 22.86 116.84 0)
  (unit 1)
  (exclude_from_sim no)
  (in_bom yes)
  (on_board yes)
  (dnp no)
  (fields_autoplaced yes)
  (property "Reference" "#PWR012" (at 22.86 120.65 0) (effects (font (size 1.27 1.27)) (hide yes)))
  (property "Value" "+3V3" (at 22.86 111.76 0) (effects (font (size 1.27 1.27))))
  (property "Footprint" "" (at 22.86 116.84 0) (effects (font (size 1.27 1.27)) (hide yes)))
  (property "Datasheet" "" (at 22.86 116.84 0) (effects (font (size 1.27 1.27)) (hide yes)))
  (property "Description" "Power symbol creates a global label with name \"+3V3\"" (at 22.86 116.84 0) (effects (font (size 1.27 1.27)) (hide yes)))
  (pin "1"))
 (symbol
  (lib_id "power:+3V3")
  (at 58.42 35.56 0)
  (unit 1)
  (exclude_from_sim no)
  (in_bom yes)
  (on_board yes)
  (dnp no)
  (fields_autoplaced yes)
  (property "Reference" "#PWR03" (at 58.42 39.37 0) (effects (font (size 1.27 1.27)) (hide yes)))
  (property "Value" "+3V3" (at 58.42 30.48 0) (effects (font (size 1.27 1.27))))
  (property "Footprint" "" (at 58.42 35.56 0) (effects (font (size 1.27 1.27)) (hide yes)))
  (property "Datasheet" "" (at 58.42 35.56 0) (effects (font (size 1.27 1.27)) (hide yes)))
  (property "Description" "Power symbol creates a global label with name \"+3V3\"" (at 58.42 35.56 0) (effects (font (size 1.27 1.27)) (hide yes)))
  (pin "1"))
 (symbol
  (lib_id "Device:C")
  (at 35.56 45.72 90)
  (unit 1)
  (exclude_from_sim no)
  (in_bom yes)
  (on_board yes)
  (dnp no)
  (fields_autoplaced yes)
  (property "Reference" "C3" (at 35.56 38.1 90) (effects (font (size 1.27 1.27))))
  (property "Value" "0.1uF" (at 35.56 40.64 90) (effects (font (size 1.27 1.27))))
  (property "Footprint" "Capacitor_THT:C_Disc_D3.0mm_W1.6mm_P2.50mm" (at 39.37 44.7548 0) (effects (font (size 1.27 1.27)) (hide yes)))
  (property "Datasheet" "~" (at 35.56 45.72 0) (effects (font (size 1.27 1.27)) (hide yes)))
  (property "Description" "Unpolarized capacitor" (at 35.56 45.72 0) (effects (font (size 1.27 1.27)) (hide yes)))
  (pin "1")
  (pin "2"))
 (symbol
  (lib_id "power:GND")
  (at 24.13 83.82 0)
  (unit 1)
  (exclude_from_sim no)
  (in_bom yes)
  (on_board yes)
  (dnp no)
  (fields_autoplaced yes)
  (property "Reference" "#PWR01" (at 24.13 90.17 0) (effects (font (size 1.27 1.27)) (hide yes)))
  (property "Value" "GND" (at 24.13 88.9 0) (effects (font (size 1.27 1.27))))
  (property "Footprint" "" (at 24.13 83.82 0) (effects (font (size 1.27 1.27)) (hide yes)))
  (property "Datasheet" "" (at 24.13 83.82 0) (effects (font (size 1.27 1.27)) (hide yes)))
  (property "Description" "Power symbol creates a global label with name \"GND\" , ground" (at 24.13 83.82 0) (effects (font (size 1.27 1.27)) (hide yes)))
  (pin "1"))
 (symbol
  (lib_id "Device:R_US")
  (at 58.42 52.07 0)
  (unit 1)
  (exclude_from_sim no)
  (in_bom yes)
  (on_board yes)
  (dnp no)
  (fields_autoplaced yes)
  (property "Reference" "R4" (at 60.96 50.7999 0) (effects (font (size 1.27 1.27)) (justify left)))
  (property "Value" "10kΩ" (at 60.96 53.3399 0) (effects (font (size 1.27 1.27)) (justify left)))
  (property "Footprint" "Resistor_THT:R_Axial_DIN0207_L6.3mm_D2.5mm_P7.62mm_Horizontal" (at 59.436 52.324 90) (effects (font (size 1.27 1.27)) (hide yes)))
  (property "Datasheet" "~" (at 58.42 52.07 0) (effects (font (size 1.27 1.27)) (hide yes)))
  (property "Description" "Resistor, US symbol" (at 58.42 52.07 0) (effects (font (size 1.27 1.27)) (hide yes)))
  (pin "2")
  (pin "1"))
 (symbol
  (lib_id "Device:C")
  (at 39.37 71.12 90)
  (unit 1)
  (exclude_from_sim no)
  (in_bom yes)
  (on_board yes)
  (dnp no)
  (fields_autoplaced yes)
  (property "Reference" "C1" (at 39.37 63.5 90) (effects (font (size 1.27 1.27))))
  (property "Value" "47nF" (at 39.37 66.04 90) (effects (font (size 1.27 1.27))))
  (property "Footprint" "Capacitor_THT:C_Disc_D3.0mm_W1.6mm_P2.50mm" (at 43.18 70.1548 0) (effects (font (size 1.27 1.27)) (hide yes)))
  (property "Datasheet" "~" (at 39.37 71.12 0) (effects (font (size 1.27 1.27)) (hide yes)))
  (property "Description" "Unpolarized capacitor" (at 39.37 71.12 0) (effects (font (size 1.27 1.27)) (hide yes)))
  (pin "1")
  (pin "2"))
 (symbol
  (lib_id "Device:R_US")
  (at 58.42 41.91 0)
  (unit 1)
  (exclude_from_sim no)
  (in_bom yes)
  (on_board yes)
  (dnp no)
  (fields_autoplaced yes)
  (property "Reference" "R5" (at 60.96 40.6399 0) (effects (font (size 1.27 1.27)) (justify left)))
  (property "Value" "10kΩ" (at 60.96 43.1799 0) (effects (font (size 1.27 1.27)) (justify left)))
  (property "Footprint" "Resistor_THT:R_Axial_DIN0207_L6.3mm_D2.5mm_P7.62mm_Horizontal" (at 59.436 42.164 90) (effects (font (size 1.27 1.27)) (hide yes)))
  (property "Datasheet" "~" (at 58.42 41.91 0) (effects (font (size 1.27 1.27)) (hide yes)))
  (property "Description" "Resistor, US symbol" (at 58.42 41.91 0) (effects (font (size 1.27 1.27)) (hide yes)))
  (pin "2")
  (pin "1"))
 (symbol
  (lib_id "Device:C")
  (at 67.31 93.98 90)
  (unit 1)
  (exclude_from_sim no)
  (in_bom yes)
  (on_board yes)
  (dnp no)
  (property "Reference" "C2" (at 67.31 97.536 90) (effects (font (size 1.27 1.27))))
  (property "Value" "150pF" (at 67.31 100.076 90) (effects (font (size 1.27 1.27))))
  (property "Footprint" "Capacitor_THT:C_Disc_D3.0mm_W1.6mm_P2.50mm" (at 71.12 93.0148 0) (effects (font (size 1.27 1.27)) (hide yes)))
  (property "Datasheet" "~" (at 67.31 93.98 0) (effects (font (size 1.27 1.27)) (hide yes)))
  (property "Description" "Unpolarized capacitor" (at 67.31 93.98 0) (effects (font (size 1.27 1.27)) (hide yes)))
  (pin "1")
  (pin "2"))
 (symbol
  (lib_id "Device:R_US")
  (at 49.53 71.12 90)
  (unit 1)
  (exclude_from_sim no)
  (in_bom yes)
  (on_board yes)
  (dnp no)
  (fields_autoplaced yes)
  (property "Reference" "R2" (at 49.53 64.77 90) (effects (font (size 1.27 1.27))))
  (property "Value" "10kΩ" (at 49.53 67.31 90) (effects (font (size 1.27 1.27))))
  (property "Footprint" "Resistor_THT:R_Axial_DIN0207_L6.3mm_D2.5mm_P7.62mm_Horizontal" (at 49.784 70.104 90) (effects (font (size 1.27 1.27)) (hide yes)))
  (property "Datasheet" "~" (at 49.53 71.12 0) (effects (font (size 1.27 1.27)) (hide yes)))
  (property "Description" "Resistor, US symbol" (at 49.53 71.12 0) (effects (font (size 1.27 1.27)) (hide yes)))
  (pin "2")
  (pin "1"))
 (sheet_instances
  (path ""
   (page "1")))
 (embedded_fonts no))
